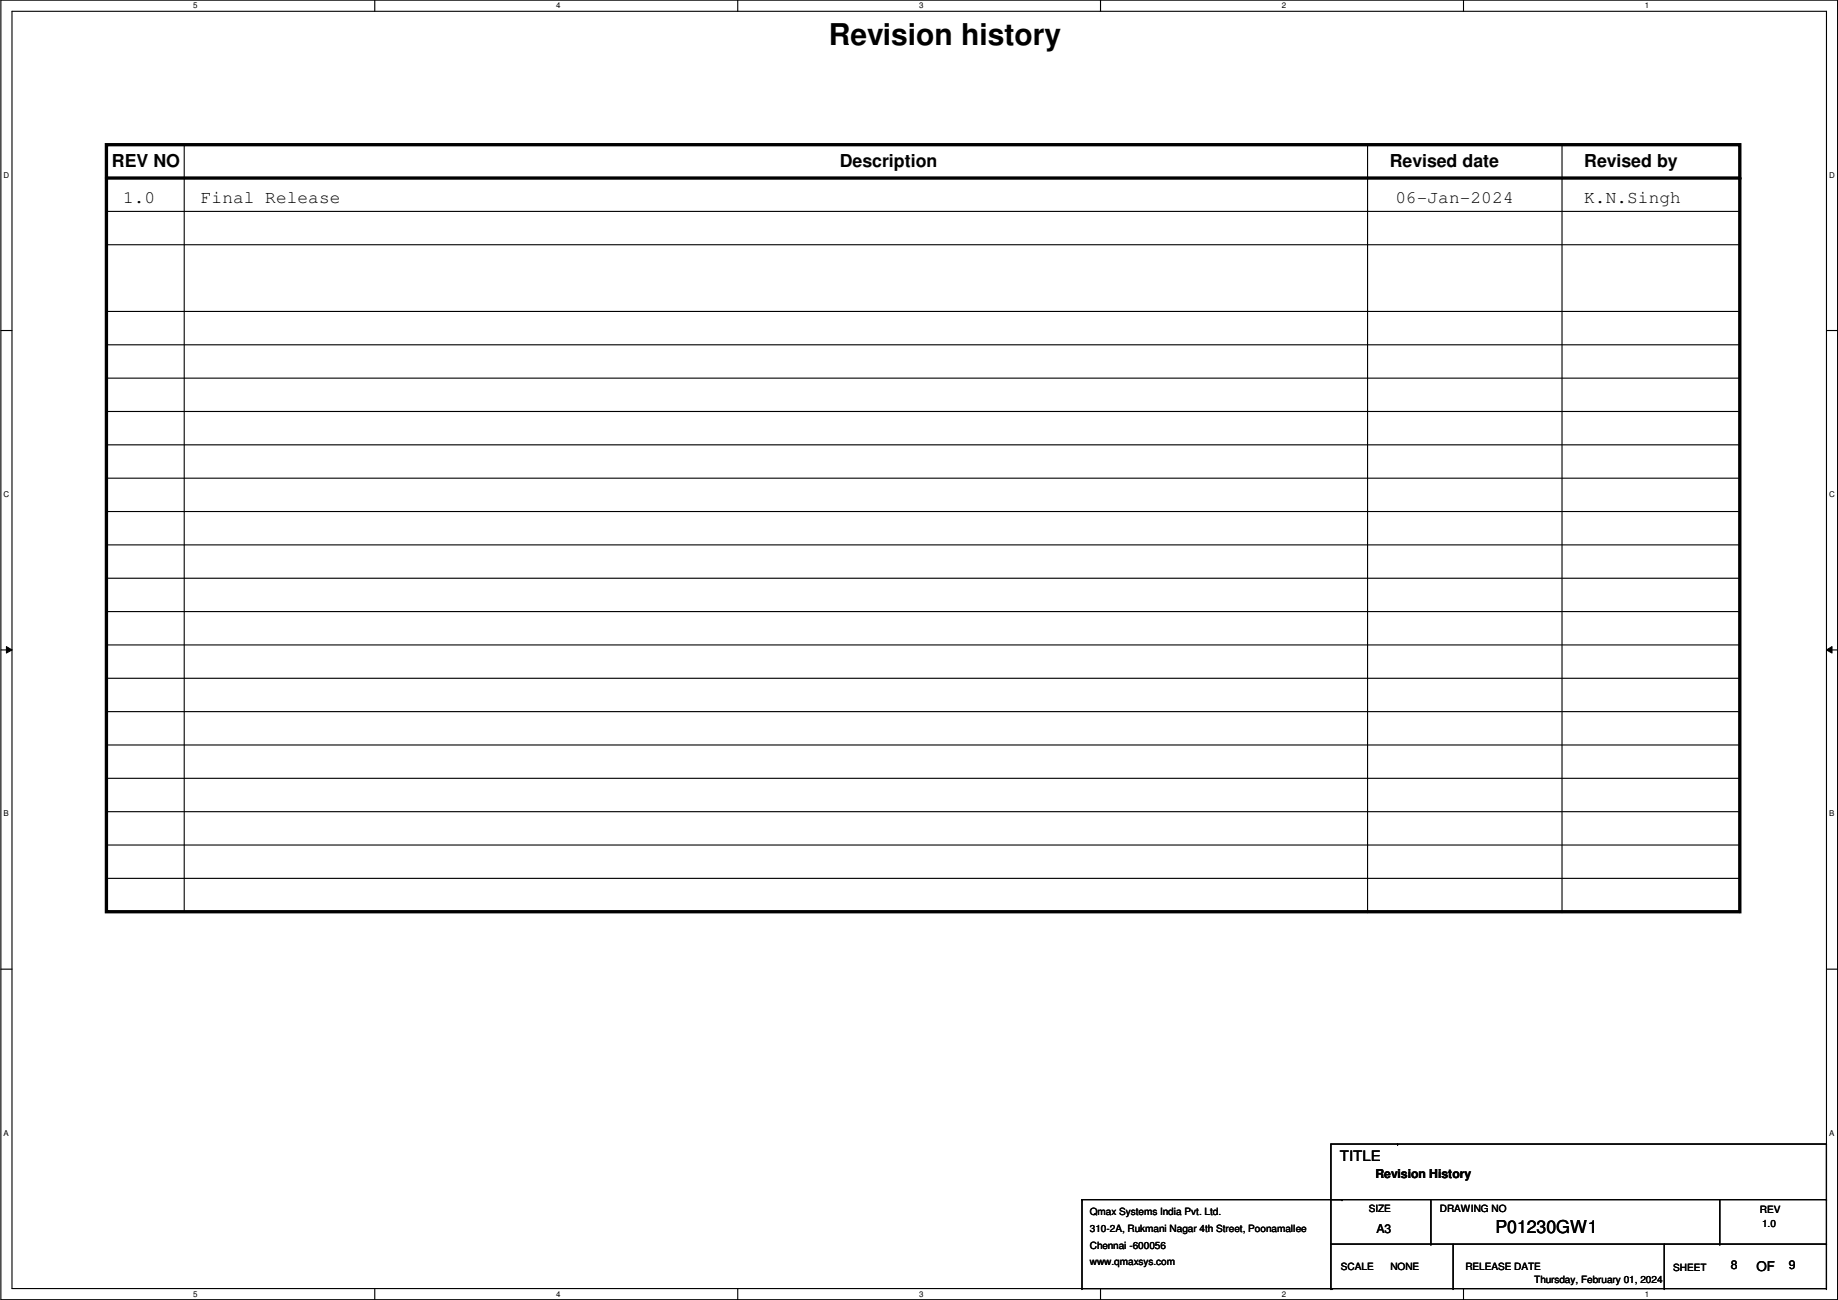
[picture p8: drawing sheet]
<svg xmlns="http://www.w3.org/2000/svg" width="420mm" height="297mm" viewBox="0 0 420 297" stroke-linecap="round" stroke-linejoin="round" font-family="sans-serif">
<path d="M.2 0h419.9v297h-419.9zM2.7 2.6h414.8v291.8h-414.8z" fill="none" stroke="#000" stroke-width=".25"/>
<g fill="#fff">
<path d="M44.2 .3h1v2h-1z"/>
<path d="M44.2 294.7h1v2h-1z"/>
</g>
<path d="M85.7 0v2.6M85.7 294.4v2.6" fill="none" stroke="#000" stroke-width=".25"/>
<g fill="#fff">
<path d="M127.1 .3h1v2h-1z"/>
<path d="M127.1 294.7h1v2h-1z"/>
</g>
<path d="M168.6 0v2.6M168.6 294.4v2.6" fill="none" stroke="#000" stroke-width=".25"/>
<g fill="#fff">
<path d="M210.1 .3h1v2h-1z"/>
<path d="M210.1 294.7h1v2h-1z"/>
</g>
<path d="M251.6 0v2.6M251.6 294.4v2.6" fill="none" stroke="#000" stroke-width=".25"/>
<g fill="#fff">
<path d="M293 .3h1v2h-1z"/>
<path d="M293 294.7h1v2h-1z"/>
</g>
<path d="M334.5 0v2.6M334.5 294.4v2.6" fill="none" stroke="#000" stroke-width=".25"/>
<g fill="#fff">
<path d="M376 .3h1v2h-1z"/>
<path d="M376 294.7h1v2h-1z"/>
<path d="M.8 39h1.3v2h-1.3z"/>
<path d="M418.2 39h1.2v2h-1.2z"/>
<path d="M.8 112h1.3v2h-1.3z"/>
<path d="M418.2 112h1.2v2h-1.2z"/>
</g>
<path d="M.2 75.5h2.5M417.5 75.5h2.6" fill="none" stroke="#000" stroke-width=".25"/>
<g fill="#fff">
<path d="M.8 185h1.2v1.9h-1.2z"/>
<path d="M418.2 185h1.1v1.9h-1.1z"/>
</g>
<path d="M.2 148.5h2.5M417.5 148.5h2.6" fill="none" stroke="#000" stroke-width=".25"/>
<path d="M1.5 147.7l1.2 .8-1.2 .7zM417.5 148.5l1.3-.8v1.5z" fill="#000"/>
<path d="M1.5 147.7l1.2 .8-1.2 .7zM417.5 148.5l1.3-.8v1.5z" fill="none" stroke="#000" stroke-width=".23"/>
<g fill="#fff">
<path d="M.8 257.9h1.2v2h-1.2z"/>
<path d="M418.2 257.9h1.1v2h-1.1z"/>
</g>
<g fill="none" stroke="#000" stroke-width=".25">
<path d="M42.1 33.1h.1M42.1 33.1v175.2M312.6 33.1v175.2M357.1 33.1v175.2M24.3 48.3h373.4M24.3 55.9h373.4M397.7 48.3h.1M397.7 55.9h.1M24.3 71.2h373.4M24.3 78.8h373.4M397.7 71.2h.1M397.7 78.8h.1"/>
<path d="M24.3 86.4h373.4M24.3 94h373.4M397.7 86.4h.1M397.7 94h.1M24.3 101.6h373.4M24.3 109.3h373.4M24.3 116.9h373.4M397.7 101.6h.1M397.7 109.3h.1M397.7 116.9h.1M24.3 124.5h373.4M24.3 132.1h373.4"/>
<path d="M24.3 139.7h373.4M397.7 124.5h.1M397.7 132.1h.1M397.7 139.7h.1M24.3 147.4h373.4M24.3 155h373.4M397.7 147.4h.1M397.7 155h.1M24.3 162.6h373.4M24.3 170.2h373.4M24.3 177.8h373.4M397.7 162.6h.1"/>
<path d="M397.7 170.2h.1M397.7 177.8h.1M24.3 185.5h373.4M24.3 193.1h373.4M397.7 185.5h.1M397.7 193.1h.1M24.3 200.7h373.4M24.3 208.3h373.4M312.6 208.3h.1M357.1 208.3h.1M397.7 200.7h.1M397.7 208.3h.1"/>
<path d="M.2 221.4h2.5M417.5 221.4h2.6M247.3 274.1h.1M247.3 274.1h170.2M247.3 274.1v20.3M306.8 274.1h.1M319.5 261.4h.1M327.1 274.1v10.2M393.1 274.1v10.2M417.5 274.1h.1M247.3 294.4h.1M247.3 294.4h170.2"/>
<path d="M304.2 294.4h.1M304.2 294.4v-33h113.3v33M304.2 284.3h113.3M304.5 294.4h.1M327.1 284.3h.1M332.2 294.4h.1M332.2 284.3v10.1M380.4 294.4h.1M380.4 284.3v10.1M393.1 284.3h.1M417.5 284.3h.1M417.5 294.4h.1"/>
</g>
<path d="M24.3 33.1h373.4v175.2h-373.4zM24.3 40.7h373.4" fill="none" stroke="#000" stroke-width=".76"/>
<circle cx="397.7" cy="40.7" r=".38" fill="#000"/>
<text font-size="6.9" x="189.4" y="10.2">Revision history</text>
<g font-size="4.1">
<text x="25.6" y="38.1">REV NO</text>
<text x="192" y="38.1">Description</text>
<text x="317.7" y="38.1">Revised date</text>
<text x="362.2" y="38.1">Revised by</text>
<text x="28.1" y="46.5">1.0</text>
<text x="45.9" y="46.5">Final Release</text>
<text x="319" y="46.5">06-Jan-2024</text>
<text x="362.2" y="46.5">K.N.Singh</text>
<text x="341.8" y="281.8">P01230GW1</text>
</g>
<text font-size="3.3" x="306.3" y="265.4">TITLE</text>
<text font-size="3" x="401.5" y="290.3">OF</text>
<g font-size="2.8">
<text x="314.4" y="269.1">Revision History</text>
<text x="314.7" y="281.7">A3</text>
<text x="395.7" y="289.9">8</text>
<text x="408.9" y="289.9">9</text>
</g>
<g font-size="2.3">
<text x="249.1" y="277.7">Qmax Systems India Pvt. Ltd.</text>
<text x="249.1" y="281.5">310-2A, Rukmani Nagar 4th Street, Poonamallee</text>
<text x="312.9" y="276.9">SIZE</text>
<text x="329.1" y="276.9">DRAWING NO</text>
<text x="402.3" y="277.2">REV</text>
<text x="402.8" y="280.2">1.0</text>
<text x="249.1" y="285.3">Chennai -600056</text>
<text x="249.1" y="289.1">www.qmaxsys.com</text>
<text x="306.5" y="290.2">SCALE</text>
<text x="317.8" y="290.2">NONE</text>
<text x="335" y="290.2">RELEASE DATE</text>
<text x="350.7" y="293.2">Thursday, February 01, 2024</text>
<text x="382.5" y="290.4">SHEET</text>
</g>
<g font-size="1.8">
<text x="44.2" y="1.9">5</text>
<text x="127.1" y="1.9">4</text>
<text x="210.1" y="1.9">3</text>
<text x="293" y="1.9">2</text>
<text x="376" y="1.9">1</text>
<text x=".8" y="40.6">D</text>
<text x="418.2" y="40.6">D</text>
<text x=".8" y="113.6">C</text>
<text x="418.2" y="113.6">C</text>
<text x=".8" y="186.6">B</text>
<text x="418.2" y="186.6">B</text>
<text x=".8" y="259.5">A</text>
<text x="418.2" y="259.5">A</text>
<text x="44.2" y="296.3">5</text>
<text x="127.1" y="296.3">4</text>
<text x="210.1" y="296.3">3</text>
<text x="293" y="296.3">2</text>
<text x="376" y="296.3">1</text>
</g>
</svg>
